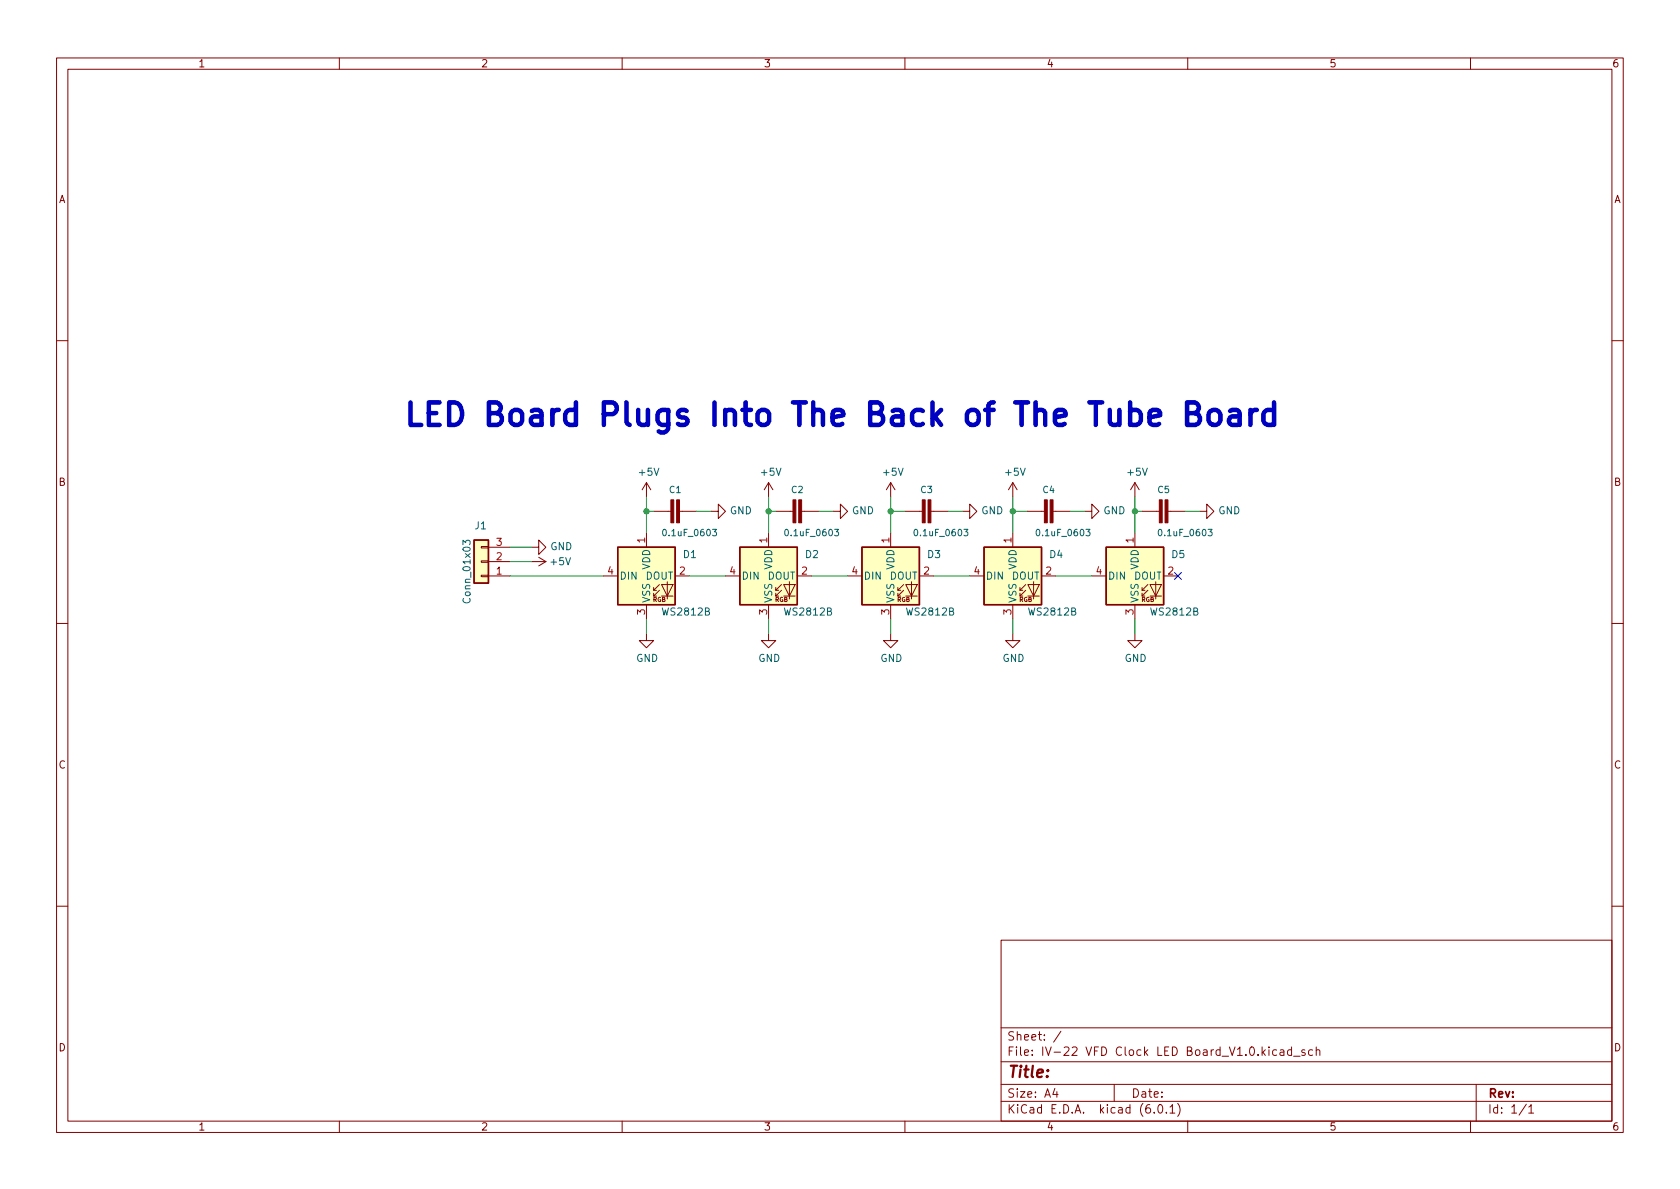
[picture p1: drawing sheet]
<svg xmlns="http://www.w3.org/2000/svg" width="297mm" height="210mm" viewBox="0 0 297 210" stroke-linecap="round" stroke-linejoin="round" font-family="sans-serif">
<g fill="none" stroke="#840000" stroke-width=".18">
<path d="M10 10.2h277v190.1h-277zM12 12.2h273v186.1h-273zM60 10.2v2M110 10.2v2M160 10.2v2M210 10.2v2M260 10.2v2M10 60.2h2M285 60.2h2M85.1 96.6h1.3v.3h-1.3zM85.1 99.2h1.3v.2h-1.3zM86.4 99.3h3.8"/>
<path d="M86.4 96.8h3.8M94 96.8h1.2v-1.3l1.3 1.3-1.3 1.2v-1.2M94 99.3h2.5M95.2 98.5l1.3 .8M96.5 99.3l-1.3 .8M114.3 85.3v2.6M114.3 94.2v2.6M114.3 85.3l-.8 1.3M114.3 85.3l.8 1.3M115.6 90.4h3M120.1 90.4h3.1M125.7 90.4h1.3v-1.3l1.3 1.3-1.3 1.3v-1.3"/>
<path d="M135.9 85.3v2.6M135.9 94.2v2.6M135.9 85.3l-.8 1.3M135.9 85.3l.8 1.3M137.2 90.4h3M141.7 90.4h3.1M147.3 90.4h1.3v-1.3l1.3 1.3-1.3 1.3v-1.3M157.5 85.3l-.8 1.3M157.5 85.3v2.6M157.5 94.2v2.6M157.5 85.3l.7 1.3M160 90.4h3.1"/>
<path d="M164.6 90.4h3M170.2 90.4h1.2v-1.3l1.3 1.3-1.3 1.3v-1.3M179.1 85.3v2.6M179.1 94.2v2.6M179.1 85.3l-.8 1.3M179.1 85.3l.7 1.3M181.6 90.4h3.1M186.2 90.4h3M191.8 90.4h1.2v-1.3l1.3 1.3-1.3 1.3v-1.3M200.7 85.3l-.8 1.3M200.7 85.3v2.6M200.7 94.2v2.6"/>
<path d="M200.7 85.3l.7 1.3M201.9 90.4h3.1M206.5 90.4h3M212.1 90.4h1.3v-1.3l1.2 1.3-1.2 1.3v-1.3M10 110.2h2M85.1 101.7h1.3v.3h-1.3zM86.4 101.8h3.8M106.7 101.8h2.5M114.3 112v1.3h1.3l-1.3 1.2-1.3-1.2h1.3M114.3 106.9v2.6M115.6 104.4h.5M116.6 104.4l-1 1v-.5"/>
<path d="M116.6 103.4l-1 1v-.5M117 103.4h2l-1 2zM117 105.4h2M118 102.9v3M119.4 101.8h2.5M128.3 101.8h2.5M135.9 112v1.3h1.3l-1.3 1.2-1.3-1.2h1.3M135.9 106.9v2.6M137.2 104.4h.5M138.2 104.4l-1 1v-.5M138.2 103.4l-1 1v-.5M138.6 103.4h2l-1 2z"/>
<path d="M138.6 105.4h2M139.6 102.9v3M141 101.8h2.5M149.9 101.8h2.5M157.5 112v1.3h1.2l-1.2 1.2-1.3-1.2h1.3M157.5 106.9v2.6M158.7 104.4h.6M159.8 104.4l-1.1 1v-.5M159.8 103.4l-1.1 1v-.5M160.1 103.4h2.1l-1 2zM160.1 105.4h2.1M161.2 102.9v3"/>
<path d="M162.6 101.8h2.5M171.4 101.8h2.6M179.1 112v1.3h1.2l-1.2 1.2-1.3-1.2h1.3M179.1 106.9v2.6M180.3 104.4h.5M181.4 104.4l-1.1 1v-.5M181.4 103.4l-1.1 1v-.5M181.7 103.4h2.1l-1 2zM181.7 105.4h2.1M182.8 102.9v3M184.1 101.8h2.6M193 101.8h2.6"/>
<path d="M200.7 112v1.3h1.2l-1.2 1.2-1.3-1.2h1.3M200.7 106.9v2.6M201.9 104.4h.5M202.9 104.4l-1 1v-.5M202.9 103.4l-1 1v-.5M203.3 103.4h2.1l-1.1 2zM203.3 105.4h2.1M204.3 102.9v3M205.7 101.8h2.6M285 110.2h2M10 160.2h2M177 166.3h108v32h-108z"/>
<path d="M285 160.2h2M60 198.3v2M110 198.3v2M160 198.3v2M177 194.8h108M177 191.8h108M177 187.8h108M177 181.8h108M186.5 192.5l-.4 1h1M186.9 193v1M187.6 182.4l-1.3 1.9M197 191.8v3"/>
<path d="M204.1 196.7v.1M204.9 195.4l.2-.1a.81 .81 0 0 1 .6 .7 .81 .81 0 0 1-.3 .8h-.2a.81 .81 0 0 1-.6-.6 .81 .81 0 0 1 .3-.8zM206.2 196.7v.1M206.9 195.8l.4-.5v1.5M206.9 196.8h.8M208.2 195.1a1.72 1.72 0 0 1 0 2.3M210 198.3v2M225.7 185.7l-.4-.1-.3 .3v.4l.1 .3h.6M226.4 185.7h.5l.1 .9M227 186l-.5 .1a.29 .29 0 0 0-.2 .2 .29 .29 0 0 0 .2 .3h.5M228.4 185.7l-.5-.1-.3 .3v.4l.2 .3h.6M228.4 185.1v1.5"/>
<path d="M228.7 186.8h1.2M230.7 185.7l-.3-.1-.3 .2 .1 .3 .5 .1v.4h-.6M232.1 185.7l-.5-.1-.2 .3v.4l.1 .3h.6M232.7 185.8l.2-.2 .4 .1 .1 .9M232.7 185.1v1.5M260 198.3v2M261 191.8v6.5M269.9 195.3l-1.3 1.9M270.3 195.8l.4-.5v1.5M270.3 196.8h.9"/>
</g>
<g fill="#ffffc2" stroke="#ffffc2" stroke-width=".18">
<path d="M130.8 96.8h10.2v10.1h-10.2z"/>
<path d="M174 96.8h10.1v10.1h-10.1z"/>
<path d="M109.2 96.8h10.2v10.1h-10.2z"/>
<path d="M195.6 96.8h10.1v10.1h-10.1z"/>
<path d="M152.4 96.8h10.2v10.1h-10.2z"/>
<path d="M83.8 95.5h2.6v7.6h-2.6z"/>
</g>
<path d="M83.8 95.5h2.6v7.6h-2.6zM109.2 96.8h10.2v10.1h-10.2zM130.8 96.8h10.2v10.1h-10.2zM152.4 96.8h10.2v10.1h-10.2zM174 96.8h10.1v10.1h-10.1zM195.6 96.8h10.1v10.1h-10.1z" fill="none" stroke="#840000" stroke-width=".25"/>
<g fill="#840000" stroke="#840000" stroke-width=".18">
<path d="M184.7 88.4h.5v4.1h-.5z"/>
<path d="M185.7 88.4h.5v4.1h-.5z"/>
<path d="M205 88.4h.5v4.1h-.5z"/>
<path d="M206 88.4h.5v4.1h-.5z"/>
<path d="M163.1 88.4h.5v4.1h-.5z"/>
<path d="M164.1 88.4h.5v4.1h-.5z"/>
<path d="M140.2 88.4h.5v4.1h-.5z"/>
<path d="M141.2 88.4h.5v4.1h-.5z"/>
<path d="M118.6 88.4h.5v4.1h-.5z"/>
<path d="M119.6 88.4h.5v4.1h-.5z"/>
</g>
<path d="M81.9 96.3v-.8l.4 .5 .2-.4h.5l.1 .2-.1 .5M126 93.6h.7l-.4 .4 .3 .1v.5l-.1 .1-.5-.1M147.6 93.6h.7l-.4 .4 .3 .1v.5l-.1 .1-.5-.1M170.4 93.6h.7l-.3 .4 .3 .1v.5l-.2 .1-.5-.1M192 93.6h.7l-.4 .4 .4 .1v.5l-.2 .1-.5-.1M213.6 93.6h.7l-.4 .4 .4 .1v.5l-.2 .1-.5-.1" fill="none" stroke="#006464" stroke-width=".18"/>
<path d="M209.9 73.1h1.3a.97 .97 0 0 0 .8-1 .97 .97 0 0 0-.8-.9h-1.3v3.9h1.5a1.06 1.06 0 0 0 .8-1.1 1.06 1.06 0 0 0-1-.9M214.1 72.7a1.08 1.08 0 0 1 1.7 .5v1.2a1.08 1.08 0 0 1-1.1 .8 1.08 1.08 0 0 1-1-.8v-1.2zM217.5 72.7l.4-.2h.7l.4 .2 .2 .4v2M219.2 73.4l-.4 .2h-.9a.78 .78 0 0 0-.6 .8 .78 .78 0 0 0 .6 .7h.9l.4-.1M221.1 72.5v2.6M222.2 72.5a1.02 1.02 0 0 0-1.1 .7M225.3 72.7l-.4-.2h-.8l-.5 .4-.2 .3v1.2l.3 .6 .4 .1h.8l.4-.1M225.3 71.2v3.9" fill="none" stroke="#0000c2" stroke-width=".8"/>
<g fill="none" stroke="#009600" stroke-width=".18">
<path d="M90.2 99.3h3.8M90.2 96.8h3.8M114.3 90.4h1.3M114.3 87.9v6.3M123.2 90.4h2.5M135.9 90.4h1.3M135.9 87.9v6.3M144.8 90.4h2.5M157.5 90.4h2.5M157.5 87.9v6.3M167.6 90.4h2.6M179.1 90.4h2.5"/>
<path d="M179.1 87.9v6.3M189.2 90.4h2.6M200.7 90.4h1.2M200.7 87.9v6.3M209.5 90.4h2.6M90.2 101.8h16.5M114.3 109.5v2.5M121.9 101.8h6.4M135.9 109.5v2.5M143.5 101.8h6.4M157.5 109.5v2.5M165.1 101.8h6.3"/>
<path d="M179.1 109.5v2.5M186.7 101.8h6.3M200.7 109.5v2.5"/>
</g>
<path d="M207.7 101.2l1.2 1.3M208.9 101.2l-1.2 1.3" fill="none" stroke="#000084" stroke-width=".18"/>
<g fill="#009600" stroke="#009600" stroke-width=".18">
<circle cx="157.5" cy="90.4" r=".46"/>
<circle cx="200.7" cy="90.4" r=".46"/>
<circle cx="179.1" cy="90.4" r=".46"/>
<circle cx="114.3" cy="90.4" r=".46"/>
<circle cx="135.9" cy="90.4" r=".46"/>
</g>
<text font-size="5.6" fill="#0000c2" x="71.1" y="75.3">LED Board Plugs Into The Back of The Tube Board</text>
<text font-size="2.8" fill="#840000" x="178" y="190.6">Title:</text>
<g font-size="2.1" fill="#840000">
<text x="178" y="184">Sheet: /</text>
<text x="178" y="186.7">File: IV-22 VFD Clock LED Board_V1.0.kicad_sch</text>
<text x="178" y="196.9">KiCad E.D.A. kicad (6.0.1)</text>
<text x="178" y="194.1">Size: A4</text>
<text x="200" y="194.1">Date:</text>
<text x="263" y="194.1">Rev:</text>
<text x="263" y="196.9">Id: 1/1</text>
</g>
<g font-size="1.8" fill="#840000">
<text x="35" y="11.9">1</text>
<text x="85" y="11.9">2</text>
<text x="135" y="11.9">3</text>
<text x="185" y="11.9">4</text>
<text x="235" y="11.9">5</text>
<text x="285" y="11.9">6</text>
<text x="10.3" y="35.9">A</text>
<text x="285.3" y="35.9">A</text>
<text x="10.3" y="85.9">B</text>
<text x="285.3" y="85.9">B</text>
<text x="10.3" y="135.9">C</text>
<text x="285.3" y="135.9">C</text>
<text x="10.3" y="185.9">D</text>
<text x="285.3" y="185.9">D</text>
<text x="35" y="199.9">1</text>
<text x="85" y="199.9">2</text>
<text x="135" y="199.9">3</text>
<text x="185" y="199.9">4</text>
<text x="235" y="199.9">5</text>
<text x="285" y="199.9">6</text>
</g>
<g font-size="1.8" fill="#006464">
<text x="113.1" y="84.1">+5V</text>
<text x="134.7" y="84.1">+5V</text>
<text x="156.3" y="84.1">+5V</text>
<text x="177.9" y="84.1">+5V</text>
<text x="199.4" y="84.1">+5V</text>
<text x="84" y="93.6">J1</text>
<text x="129" y="90.9">GND</text>
<text x="150.6" y="90.9">GND</text>
<text x="173.5" y="90.9">GND</text>
<text x="195.1" y="90.9">GND</text>
<text x="215.4" y="90.9">GND</text>
<text x="97.3" y="97.3">GND</text>
<text x="97.5" y="99.9">+5V</text>
<text x="114.9" y="100.8" transform="rotate(-90 114.9 100.8)">VDD</text>
<text x="120.8" y="98.7">D1</text>
<text x="136.5" y="100.8" transform="rotate(-90 136.5 100.8)">VDD</text>
<text x="142.4" y="98.7">D2</text>
<text x="158.1" y="100.8" transform="rotate(-90 158.1 100.8)">VDD</text>
<text x="164" y="98.7">D3</text>
<text x="179.7" y="100.8" transform="rotate(-90 179.7 100.8)">VDD</text>
<text x="185.6" y="98.7">D4</text>
<text x="201.3" y="100.8" transform="rotate(-90 201.3 100.8)">VDD</text>
<text x="207.2" y="98.7">D5</text>
<text x="83.2" y="106.3" transform="rotate(-90 83.2 106.3)">Conn_01x03</text>
<text x="109.5" y="102.5">DIN</text>
<text x="114.1" y="102.5">DOUT</text>
<text x="114.9" y="106.7" transform="rotate(-90 114.9 106.7)">VSS</text>
<text x="131.1" y="102.5">DIN</text>
<text x="135.7" y="102.5">DOUT</text>
<text x="136.5" y="106.7" transform="rotate(-90 136.5 106.7)">VSS</text>
<text x="152.7" y="102.5">DIN</text>
<text x="157.3" y="102.5">DOUT</text>
<text x="158.1" y="106.7" transform="rotate(-90 158.1 106.7)">VSS</text>
<text x="174.2" y="102.5">DIN</text>
<text x="178.9" y="102.5">DOUT</text>
<text x="179.7" y="106.7" transform="rotate(-90 179.7 106.7)">VSS</text>
<text x="195.8" y="102.5">DIN</text>
<text x="200.5" y="102.5">DOUT</text>
<text x="201.3" y="106.7" transform="rotate(-90 201.3 106.7)">VSS</text>
<text x="117.3" y="108.8">WS2812B</text>
<text x="138.9" y="108.8">WS2812B</text>
<text x="160.5" y="108.8">WS2812B</text>
<text x="182" y="108.8">WS2812B</text>
<text x="203.6" y="108.8">WS2812B</text>
<text x="112.5" y="117">GND</text>
<text x="134.1" y="117">GND</text>
<text x="155.6" y="117">GND</text>
<text x="177.2" y="117">GND</text>
<text x="198.8" y="117">GND</text>
</g>
<g font-size="1.8" fill="#a90000">
<text x="114" y="96" transform="rotate(-90 114 96)">1</text>
<text x="135.6" y="96" transform="rotate(-90 135.6 96)">1</text>
<text x="157.2" y="96" transform="rotate(-90 157.2 96)">1</text>
<text x="178.8" y="96" transform="rotate(-90 178.8 96)">1</text>
<text x="200.4" y="96" transform="rotate(-90 200.4 96)">1</text>
<text x="87.8" y="101.6">1</text>
<text x="87.8" y="99.1">2</text>
<text x="87.8" y="96.5">3</text>
<text x="107.5" y="101.6">4</text>
<text x="120.2" y="101.6">2</text>
<text x="129" y="101.6">4</text>
<text x="141.7" y="101.6">2</text>
<text x="150.6" y="101.6">4</text>
<text x="163.3" y="101.6">2</text>
<text x="172.2" y="101.6">4</text>
<text x="184.9" y="101.6">2</text>
<text x="193.8" y="101.6">4</text>
<text x="206.5" y="101.6">2</text>
<text x="114" y="108.7" transform="rotate(-90 114 108.7)">3</text>
<text x="135.6" y="108.7" transform="rotate(-90 135.6 108.7)">3</text>
<text x="157.2" y="108.7" transform="rotate(-90 157.2 108.7)">3</text>
<text x="178.8" y="108.7" transform="rotate(-90 178.8 108.7)">3</text>
<text x="200.4" y="108.7" transform="rotate(-90 200.4 108.7)">3</text>
</g>
<g font-size="1.6" fill="#006464">
<text x="118.4" y="87.2">C1</text>
<text x="140" y="87.2">C2</text>
<text x="162.8" y="87.2">C3</text>
<text x="184.4" y="87.2">C4</text>
<text x="204.7" y="87.2">C5</text>
<text x="117.6" y="94.8">0.1uF_0603</text>
<text x="139.2" y="94.8">0.1uF_0603</text>
<text x="162.1" y="94.8">0.1uF_0603</text>
<text x="183.7" y="94.8">0.1uF_0603</text>
<text x="205.3" y="94.8">0.1uF_0603</text>
</g>
<g font-size="1.1" fill="#840000">
<text x="115.4" y="106.4">RGB</text>
<text x="137" y="106.4">RGB</text>
<text x="158.6" y="106.4">RGB</text>
<text x="180.2" y="106.4">RGB</text>
<text x="201.8" y="106.4">RGB</text>
</g>
</svg>
